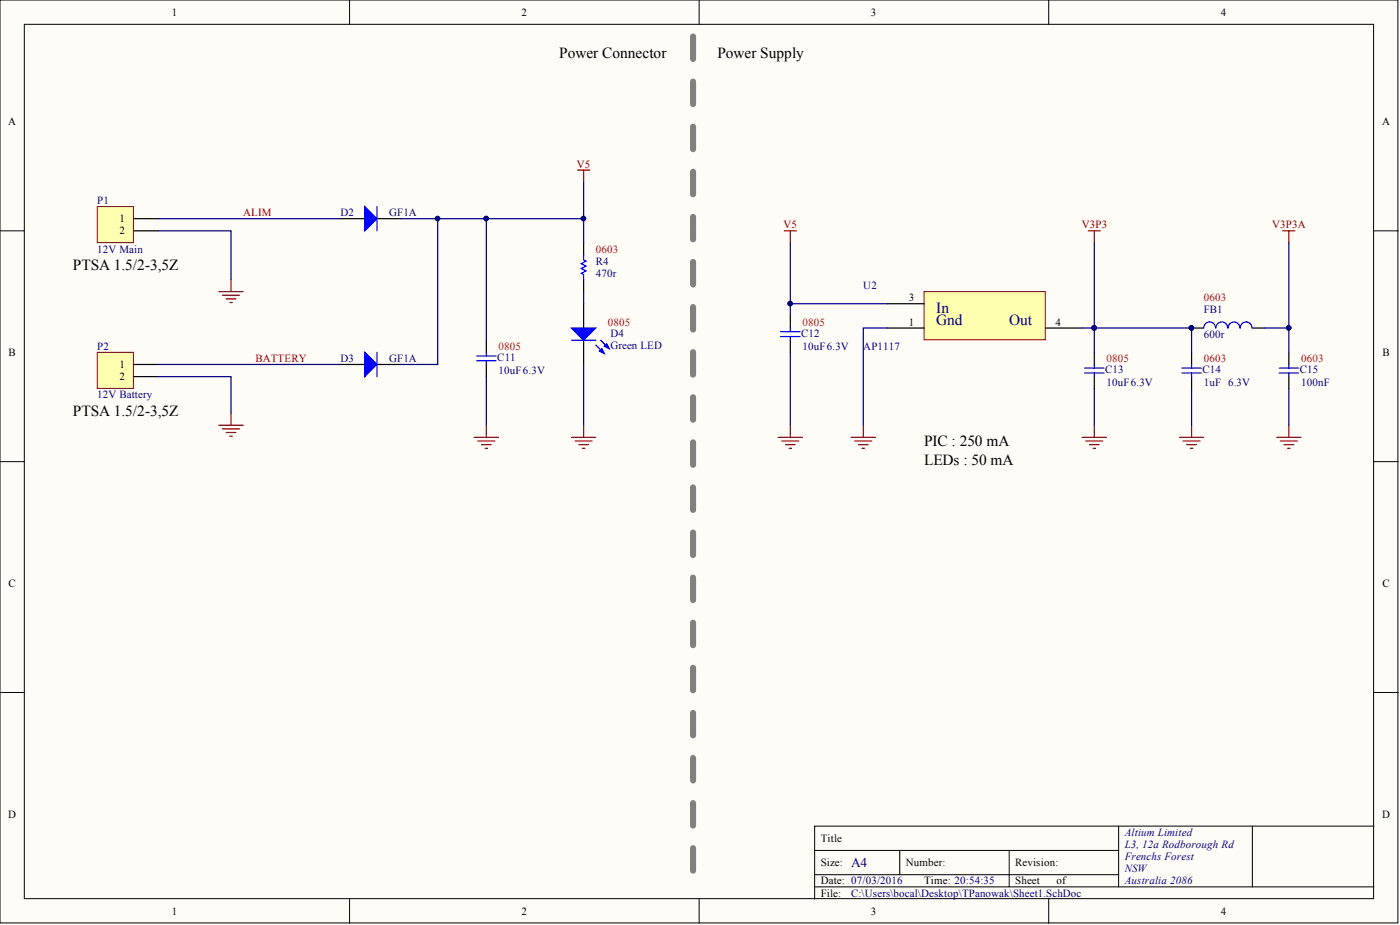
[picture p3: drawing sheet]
<svg xmlns="http://www.w3.org/2000/svg" width="292mm" height="193mm" viewBox="0 0 292 193" stroke-linecap="round" stroke-linejoin="round" font-family="sans-serif">
<g fill="#fffcf8" stroke="#000" stroke-width=".21">
<path d="M0 0h291.7v192.5h-291.7z"/>
<path d="M5.1 5.1h281.5v182.4h-281.5z"/>
</g>
<g fill="none" stroke="#000" stroke-width=".21">
<path d="M72.9 0v5.1M145.9 0v5.1M218.8 0v5.1M0 48.2h5.1M286.7 48.2h5M0 96.3h5.1M286.7 96.3h5M0 144.5h5.1M286.7 144.5h5M170 177.4h63.4M187.7 177.4v5.1M210.6 177.4v7.6"/>
<path d="M233.4 172.3v12.7M261.3 172.3h-91.3v15.2M286.7 172.3h-25.4v12.7M72.9 187.5v5.1M145.9 187.5v5.1M170 185h116.7M170 182.5h63.4M218.8 187.5v5.1"/>
</g>
<g fill="none" stroke="#800000" stroke-width=".25">
<path d="M48.2 58.3v2.5M45.7 60.8h5M46.4 61.6h3.6M47.2 62.4h2M47.9 63.1h.6M45.7 88.7h5M46.4 89.5h3.6M47.2 90.2h2M47.9 91h.6M48.2 86.2v2.5M98.9 91.2h5.1M99.7 92h3.6"/>
<path d="M100.5 92.8h2M101.2 93.5h.5M101.5 88.7v2.5M119.2 91.2h5.1M120 92h3.5M120.8 92.8h2M121.5 93.5h.5M121.8 88.7v2.5"/>
</g>
<path d="M71 45.6h5.1M78.6 45.6h5.1M71 76h5.1M78.6 76h5.1" fill="none" stroke="#000" stroke-width=".25"/>
<g fill="#00f" stroke="#00f" stroke-width=".25">
<path d="M76.1 43.1l2.5 2.5-2.5 2.6z"/>
<path d="M76.1 73.5l2.5 2.5-2.5 2.6z"/>
</g>
<path d="M78.6 43.1v5.1M78.6 73.5v5.1" fill="none" stroke="#00f" stroke-width=".25"/>
<path d="M20.3 43.1h7.5v7.5h-7.5z" fill="#ffffb0" stroke="#800000" stroke-width=".21"/>
<path d="M27.9 45.6h5.1M27.9 48.2h5.1" fill="none" stroke="#000" stroke-width=".25"/>
<path d="M20.3 73.5h7.5v7.5h-7.5z" fill="#ffffb0" stroke="#800000" stroke-width=".21"/>
<path d="M121.8 50.7v2.5M121.8 58.3v2.5M27.9 76h5.1M27.9 78.6h5.1M101.5 71v2.5M101.5 76v2.6M121.8 63.4v5M121.8 71v5M248.6 68.4h2.6M261.3 68.4h2.5" fill="none" stroke="#000" stroke-width=".25"/>
<g fill="#00f" stroke="#00f" stroke-width=".25">
<path d="M119.2 68.4h5.1l-2.5 2.6z"/>
<path d="M125.1 73.2l.5-.5 .5 1.1z"/>
<path d="M126.1 72.2l.5-.5 .5 1z"/>
</g>
<path d="M121.8 53.2v1l.5 .3-1 .5 1 .5-1 .5 1 .5-1 .5 .5 .3v1M99.4 74.3h4.1M99.4 75.3h4.1M101.5 73.5v.8M101.5 75.3v.7M119.2 71h5.1M124.3 72l1.8 1.8M125.3 71l1.8 1.7M253.6 68.4a1.23 1.23 0 0 0-1.2-1.2 1.23 1.23 0 0 0-1.2 1.2M256.1 68.4a1.23 1.23 0 0 0-1.2-1.2 1.23 1.23 0 0 0-1.2 1.2M258.7 68.4a1.23 1.23 0 0 0-1.2-1.2 1.23 1.23 0 0 0-1.3 1.2M261.2 68.4a1.23 1.23 0 0 0-1.2-1.2 1.23 1.23 0 0 0-1.2 1.2" fill="none" stroke="#00f" stroke-width=".25"/>
<g fill="none" stroke="#800000" stroke-width=".25">
<path d="M120.5 35.5h2.5M121.8 35.5v2.5M163.6 48.2h2.6M164.9 48.2v2.5M227.1 48.2h2.5M228.3 48.2v2.5M267.6 48.2h2.6M268.9 48.2v2.5M162.4 91.2h5M163.1 92h3.6M163.9 92.8h2M164.6 93.5h.6"/>
<path d="M164.9 88.7v2.5M177.6 91.2h5.1M178.3 92h3.6M179.1 92.8h2M179.9 93.5h.5M180.1 88.7v2.5M225.8 91.2h5.1M226.5 92h3.6M227.3 92.8h2M228.1 93.5h.5M228.3 88.7v2.5M246.1 91.2h5.1"/>
<path d="M246.8 92h3.6M247.6 92.8h2M248.4 93.5h.5M248.6 88.7v2.5M266.4 91.2h5M267.1 92h3.6M267.9 92.8h2M268.7 93.5h.5M268.9 88.7v2.5"/>
</g>
<g fill="none" stroke="#000080" stroke-width=".25">
<path d="M121.8 38v7.6h-38.1M33 48.2h15.2v10.1M33 45.6h38M91.3 45.6v30.4h-7.6M101.5 45.6v25.4M121.8 45.6v5.1M33 78.6h15.2v7.6M33 76h38M101.5 78.6v10.1M121.8 60.8v2.6M121.8 76v12.7M164.9 73.5v15.2"/>
<path d="M164.9 63.4h20.3M185.2 68.4h-5.1v20.3M228.3 81.1v7.6M248.6 81.1v7.6M268.9 81.1v7.6"/>
</g>
<g fill="#000080" stroke="#000080" stroke-width=".21">
<circle cx="121.7" cy="45.6" r=".47"/>
<circle cx="91.3" cy="45.6" r=".47"/>
<circle cx="248.6" cy="68.4" r=".47"/>
<circle cx="101.4" cy="45.6" r=".47"/>
<circle cx="164.9" cy="63.3" r=".47"/>
</g>
<path d="M144.6 7.6v174.9" fill="none" stroke="#808080" stroke-width="1.3" stroke-dasharray="4.7 4.7"/>
<path d="M192.8 60.8h25.3v10.1h-25.3z" fill="#ffffb0" stroke="#800000" stroke-width=".21"/>
<path d="M164.9 65.9v2.5M164.9 71v2.5M185.2 63.4h7.6M185.2 68.4h7.6M218.2 68.4h7.6M228.3 73.5v2.5M228.3 78.6v2.5M248.6 73.5v2.5M248.6 78.6v2.5M268.9 73.5v2.5M268.9 78.6v2.5" fill="none" stroke="#000" stroke-width=".25"/>
<g fill="none" stroke="#00f" stroke-width=".25">
<path d="M162.9 69.2h4M162.9 70.2h4M164.9 68.4v.8M164.9 70.2v.8M226.3 76.8h4M226.3 77.8h4M228.3 76v.8M228.3 77.8v.8M246.6 76.8h4M246.6 77.8h4M248.6 76v.8M248.6 77.8v.8"/>
<path d="M266.9 76.8h4M266.9 77.8h4M268.9 76v.8M268.9 77.8v.8"/>
</g>
<path d="M164.9 50.7v15.2M228.3 50.7v22.8M268.9 50.7v22.8M225.8 68.4h22.8v5.1M263.8 68.4h5.1" fill="none" stroke="#000080" stroke-width=".25"/>
<g fill="#000080" stroke="#000080" stroke-width=".21">
<circle cx="164.9" cy="63.3" r=".47"/>
<circle cx="268.9" cy="68.4" r=".47"/>
<circle cx="228.3" cy="68.4" r=".47"/>
<circle cx="248.6" cy="68.4" r=".47"/>
</g>
<g font-size="3.2">
<text x="116.7" y="12">Power Connector</text>
<text x="149.7" y="12">Power Supply</text>
<text x="15.2" y="56.4">PTSA 1.5/2-3,5Z</text>
<text x="15.2" y="86.8">PTSA 1.5/2-3,5Z</text>
<text x="192.8" y="93.1">PIC : 250 mA</text>
<text x="192.8" y="96.9">LEDs : 50 mA</text>
</g>
<g font-size="3.2" fill="#000080">
<text x="195.3" y="65.2">In</text>
<text x="195.3" y="67.8">Gnd</text>
<text x="210.6" y="67.8">Out</text>
</g>
<text font-size="2.8" fill="#000080" x="177.6" y="180.9">A4</text>
<g font-size="2.3">
<text x="35.9" y="3.3">1</text>
<text x="108.8" y="3.3">2</text>
<text x="181.7" y="3.3">3</text>
<text x="254.7" y="3.3">4</text>
<text x="1.7" y="26.1">A</text>
<text x="288.4" y="26.1">A</text>
<text x="24.9" y="46.4">1</text>
<text x="24.9" y="48.9">2</text>
<text x="189.6" y="62.9">3</text>
<text x="189.6" y="67.9">1</text>
<text x="220.2" y="67.9">4</text>
<text x="1.8" y="74.3">B</text>
<text x="24.9" y="76.8">1</text>
<text x="288.4" y="74.3">B</text>
<text x="24.9" y="79.3">2</text>
<text x="1.8" y="122.4">C</text>
<text x="288.4" y="122.4">C</text>
<text x="1.7" y="170.6">D</text>
<text x="288.4" y="170.6">D</text>
<text x="171.2" y="175.6">Title</text>
<text x="171.2" y="180.7">Size:</text>
<text x="171.2" y="184.5">Date: 07/03/2016</text>
<text x="189" y="180.7">Number:</text>
<text x="192.8" y="184.5">Time: 20:54:35</text>
<text x="211.8" y="180.7">Revision:</text>
<text x="211.8" y="184.5">Sheet</text>
<text x="220.5" y="184.5">of</text>
<text x="35.9" y="190.8">1</text>
<text x="108.8" y="190.8">2</text>
<text x="171.2" y="187">File:</text>
<text x="181.7" y="190.8">3</text>
<text x="254.7" y="190.8">4</text>
</g>
<g font-size="2.3" fill="#800000">
<text x="120.3" y="35">V5</text>
<text x="50.7" y="45.1">ALIM</text>
<text x="163.5" y="47.7">V5</text>
<text x="225.7" y="47.7">V3P3</text>
<text x="265.4" y="47.7">V3P3A</text>
<text x="53.3" y="75.5">BATTERY</text>
</g>
<g font-size="2.3" fill="#000080">
<text x="20.3" y="42.6">P1</text>
<text x="71" y="45.1">D2</text>
<text x="81.2" y="45.1">GF1A</text>
<text x="20.3" y="52.7">12V Main</text>
<text x="124.3" y="57.8">470r</text>
<text x="124.3" y="55.3">R4</text>
<text x="180.1" y="60.3">U2</text>
<text x="251.2" y="65.4">FB1</text>
<text x="127.4" y="70.2">D4</text>
<text x="167.2" y="70.2">C12</text>
<text x="251.2" y="70.5">600r</text>
<text x="20.3" y="73">P2</text>
<text x="71" y="75.5">D3</text>
<text x="81.2" y="75.5">GF1A</text>
<text x="103.8" y="75.3">C11</text>
<text x="127.4" y="72.7">Green LED</text>
<text x="167.4" y="73">10uF6.3V</text>
<text x="180.1" y="73">AP1117</text>
<text x="230.6" y="77.8">C13</text>
<text x="250.9" y="77.8">C14</text>
<text x="271.2" y="77.8">C15</text>
<text x="20.3" y="83.1">12V Battery</text>
<text x="104" y="78.1">10uF6.3V</text>
<text x="230.9" y="80.6">10uF6.3V</text>
<text x="251.2" y="80.6">1uF 6.3V</text>
<text x="271.4" y="80.6">100nF</text>
<text x="234.7" y="174.4">Altium Limited</text>
<text x="234.7" y="176.9">L3, 12a Rodborough Rd</text>
<text x="234.7" y="179.4">Frenchs Forest</text>
<text x="234.7" y="182">NSW</text>
<text x="234.7" y="184.5">Australia 2086</text>
<text x="177.6" y="187">C:\Users\bocal\Desktop\TPanowak\Sheet1.SchDoc</text>
</g>
<g font-size="2.3" fill="#f00">
<text x="124.3" y="52.7">0603</text>
<text x="251.2" y="62.9">0603</text>
<text x="126.8" y="67.9">0805</text>
<text x="167.4" y="67.9">0805</text>
<text x="104" y="73">0805</text>
<text x="230.9" y="75.5">0805</text>
<text x="251.2" y="75.5">0603</text>
<text x="271.4" y="75.5">0603</text>
</g>
</svg>
